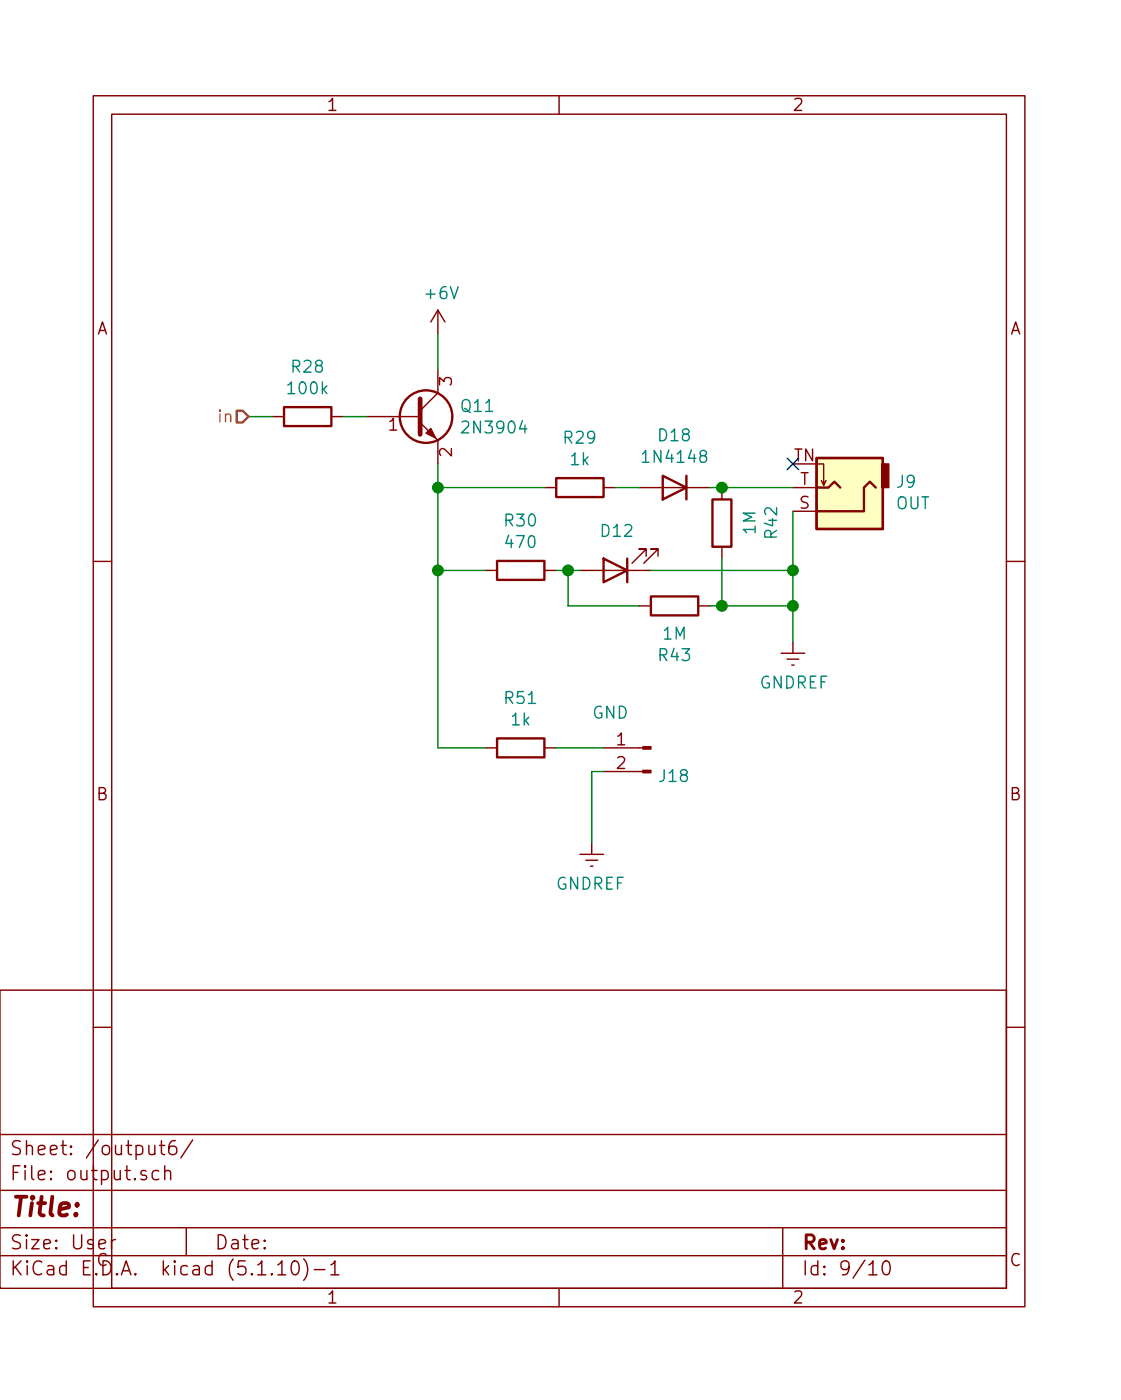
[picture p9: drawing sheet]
<svg xmlns="http://www.w3.org/2000/svg" width="120mm" height="150mm" viewBox="0 0 120 150" stroke-linecap="round" stroke-linejoin="round" font-family="sans-serif">
<g fill="none" stroke="#840000" stroke-width=".15">
<path d="M10 10.3h100v130h-100zM12 12.3h96v126h-96zM60 10.3v2M47 39.6v2.6l-1.9 1.9M47 33.3v2.5M47 33.3l-.8 1.3M47 33.3l.8 1.3M29.2 44.7h1.3M35.6 44.7h1.2M39.4 44.7h5.7M45.1 45.4l1.9 1.9v2.5M58.4 52.3h1.3"/>
<path d="M64.8 52.3h1.2M68.6 52.3h7.6M69.3 59.7v-.8h-.7h.7l-1.5 1.6M70.6 59.7v-.8h-.8h.8l-1.5 1.6M77.5 52.3v1.3M77.5 58.7v1.3M85.1 52.3h2.5M85.1 54.9h2.5M87.6 49.8h.8v2.3l.2-.5M88.1 51.6l.3 .5M10 60.3h2M52.1 61.2h1.2"/>
<path d="M58.4 61.2h1.3M62.2 61.2h7.6M68.6 65h1.2M74.9 65h1.3M83.8 70.1h2.6M84.5 70.8h1.2M85 71.4h.2M85.1 68.9v1.2M108 60.3h2M52.1 80.3h1.2M58.4 80.3h1.3M62.2 91.7h2.6"/>
<path d="M62.9 92.3h1.2M63.4 93h.2M63.5 90.4v1.3M64.8 82.8h4.2M64.8 80.3h4.2M0 106.3h108v32h-108zM10 110.3h2M108 110.3h2M0 134.8h108M0 131.8h108M0 127.8h108M0 121.8h108"/>
<path d="M12 133.1v1M12.4 133.1h-.3l-.1 .2M15.7 125.7l-.4-.1-.2 .2 .1 .3 .5 .1v.2v.2h-.2h-.4M16 123v.9a.43 .43 0 0 0 .6-.1M16.6 123v.9M17 125.7a.48 .48 0 0 0-.6 .1l-.1 .1 .1 .6a.48 .48 0 0 0 .6 .1M17.1 123h.6M17.3 122.4v1.3l.2 .2h.2M17.7 125.8a.39 .39 0 0 1 .6 0v.8M17.7 125.1v1.5M18.8 122.4a.59 .59 0 0 0-.7 .7v.6l.1 .1a.48 .48 0 0 0 .8-.1l-.1-.5a.51 .51 0 0 0-.7 0l-.1 .1M20 131.8v3"/>
<path d="M20.7 122.4l-1.3 1.9M29.8 135.8l.5-.5v1.5M29.8 136.8h.9M31.4 135.4a.36 .36 0 0 1 .6 .2 .88 .88 0 0 1-.3 1.2 .37 .37 0 0 1-.4-.2 1.2 1.2 0 0 1 .1-1.2zM32.6 135.1a1.71 1.71 0 0 1 0 2.3M33.7 136.3h1.2M35.5 135.8l.3-.2 .1-.3v1.5M35.5 136.8h.9M60 138.3v2M84 131.8v6.5M93.2 135.8l.3-.2 .2-.3v1.5M93.2 136.8h.9"/>
<path d="M94.8 135.5a.35 .35 0 0 1 .4-.2 .35 .35 0 0 1 .3 .3 .88 .88 0 0 1-.3 1.2h-.2a.87 .87 0 0 1-.2-1.3z"/>
</g>
<g fill="none" stroke="#840000" stroke-width=".25">
<path d="M30.5 43.7h5.1v2h-5.1zM59.7 51.3h5.1v2.1h-5.1zM64.8 60l2.5 1.2-2.5 1.3zM67.3 60v2.5M71.1 51.1l2.6 1.2-2.6 1.3zM73.7 51.1v2.5M76.5 53.6h2v5.1h-2zM87.6 49.2h7.1v7.6h-7.1zM87.6 52.3h1.3l.6-.6 .7 .6M94 52.3l-.7-.6-.6 .6v2.6h-5.1M53.3 79.3h5.1v2h-5.1zM53.3 60.2h5.1v2h-5.1z"/>
<path d="M69.8 64h5.1v2.1h-5.1z"/>
<circle cx="45.7" cy="44.7" r="2.82"/>
</g>
<path d="M45.1 42.8v3.8" fill="none" stroke="#840000" stroke-width=".51"/>
<g fill="#840000" stroke="#840000" stroke-width=".15">
<path d="M45.7 46.5l.5-.5 .5 1z"/>
<path d="M69 82.7h.8v.2h-.8z"/>
<path d="M69 80.2h.8v.2h-.8z"/>
<path d="M94.6 49.8h.8v2.5h-.8z"/>
</g>
<path d="M87.6 49.2h7.1v7.6h-7.1z" fill="#ffffc2" stroke="#ffffc2" stroke-width=".11"/>
<g fill="none" stroke="#008400" stroke-width=".15">
<path d="M47 35.8v3.8M26.7 44.7h2.5M36.8 44.7h2.6M47 52.3h11.4M47 49.8v30.5h5.1M66 52.3h2.6M76.2 52.3h8.9M77.5 60v5M85.1 54.9v14M47 61.2h5.1M59.7 61.2h2.5M61 61.2v3.8h7.6"/>
<path d="M69.8 61.2h15.3M76.2 65h8.9M59.7 80.3h5.1M64.8 82.8h-1.3v7.6"/>
</g>
<path d="M25.4 44.1h.6l.7 .6-.7 .7h-.6z" fill="none" stroke="#848400" stroke-width=".25"/>
<g fill="#008400" stroke="#008400" stroke-width=".25">
<circle cx="77.5" cy="65" r=".51"/>
<circle cx="85.1" cy="61.2" r=".51"/>
<circle cx="61" cy="61.2" r=".51"/>
<circle cx="47" cy="52.3" r=".51"/>
<circle cx="77.5" cy="52.3" r=".51"/>
<circle cx="85.1" cy="65" r=".51"/>
<circle cx="47" cy="61.2" r=".51"/>
</g>
<path d="M84.5 49.2l1.2 1.2M85.7 49.2l-1.2 1.2" fill="none" stroke="#000084" stroke-width=".15"/>
<text font-size="2.8" fill="#840000" x="1" y="130.6">Title:</text>
<g font-size="2.1" fill="#840000">
<text x="1" y="124">Sheet: /output6/</text>
<text x="1" y="126.7">File: output.sch</text>
<text x="1" y="136.9">KiCad E.D.A. kicad (5.1.10)-1</text>
<text x="1" y="134.1">Size: User</text>
<text x="23" y="134.1">Date:</text>
<text x="86" y="134.1">Rev:</text>
<text x="86" y="136.9">Id: 9/10</text>
</g>
<g font-size="1.8" fill="#840000">
<text x="35" y="11.9">1</text>
<text x="85" y="11.9">2</text>
<text x="10.4" y="35.9">A</text>
<text x="108.4" y="35.9">A</text>
<text x="48.5" y="41.4" transform="rotate(-90 48.5 41.4)">3</text>
<text x="41.7" y="46.2">1</text>
<text x="48.5" y="49" transform="rotate(-90 48.5 49)">2</text>
<text x="85.2" y="49.5">TN</text>
<text x="85.8" y="52.1">T</text>
<text x="85.8" y="54.6">S</text>
<text x="66.2" y="80">1</text>
<text x="66.2" y="82.6">2</text>
<text x="10.4" y="85.9">B</text>
<text x="108.4" y="85.9">B</text>
<text x="10.4" y="135.9">C</text>
<text x="108.4" y="135.9">C</text>
<text x="35" y="139.9">1</text>
<text x="85" y="139.9">2</text>
</g>
<g font-size="1.8" fill="#008484">
<text x="45.8" y="32.1">+6V</text>
<text x="31.4" y="40">R28</text>
<text x="31" y="42.3">100k</text>
<text x="49.6" y="44.2">Q11</text>
<text x="49.9" y="46.5">2N3904</text>
<text x="60.6" y="47.6">R29</text>
<text x="70.7" y="47.4">D18</text>
<text x="61.3" y="50">1k</text>
<text x="69.3" y="49.7">1N4148</text>
<text x="96.3" y="52.4">J9</text>
<text x="54.2" y="56.5">R30</text>
<text x="54.4" y="58.8">470</text>
<text x="64.6" y="57.6">D12</text>
<text x="81.1" y="57.3" transform="rotate(-90 81.1 57.3)">1M</text>
<text x="83.4" y="57.8" transform="rotate(-90 83.4 57.8)">R42</text>
<text x="96.1" y="54.7">OUT</text>
<text x="70.8" y="71">R43</text>
<text x="71.2" y="68.7">1M</text>
<text x="54.2" y="75.6">R51</text>
<text x="54.9" y="77.9">1k</text>
<text x="63.6" y="77.2">GND</text>
<text x="81.5" y="73.9">GNDREF</text>
<text x="70.8" y="84">J18</text>
<text x="59.6" y="95.5">GNDREF</text>
</g>
<text font-size="1.8" fill="#848400" x="23.6" y="45.4">in</text>
</svg>
